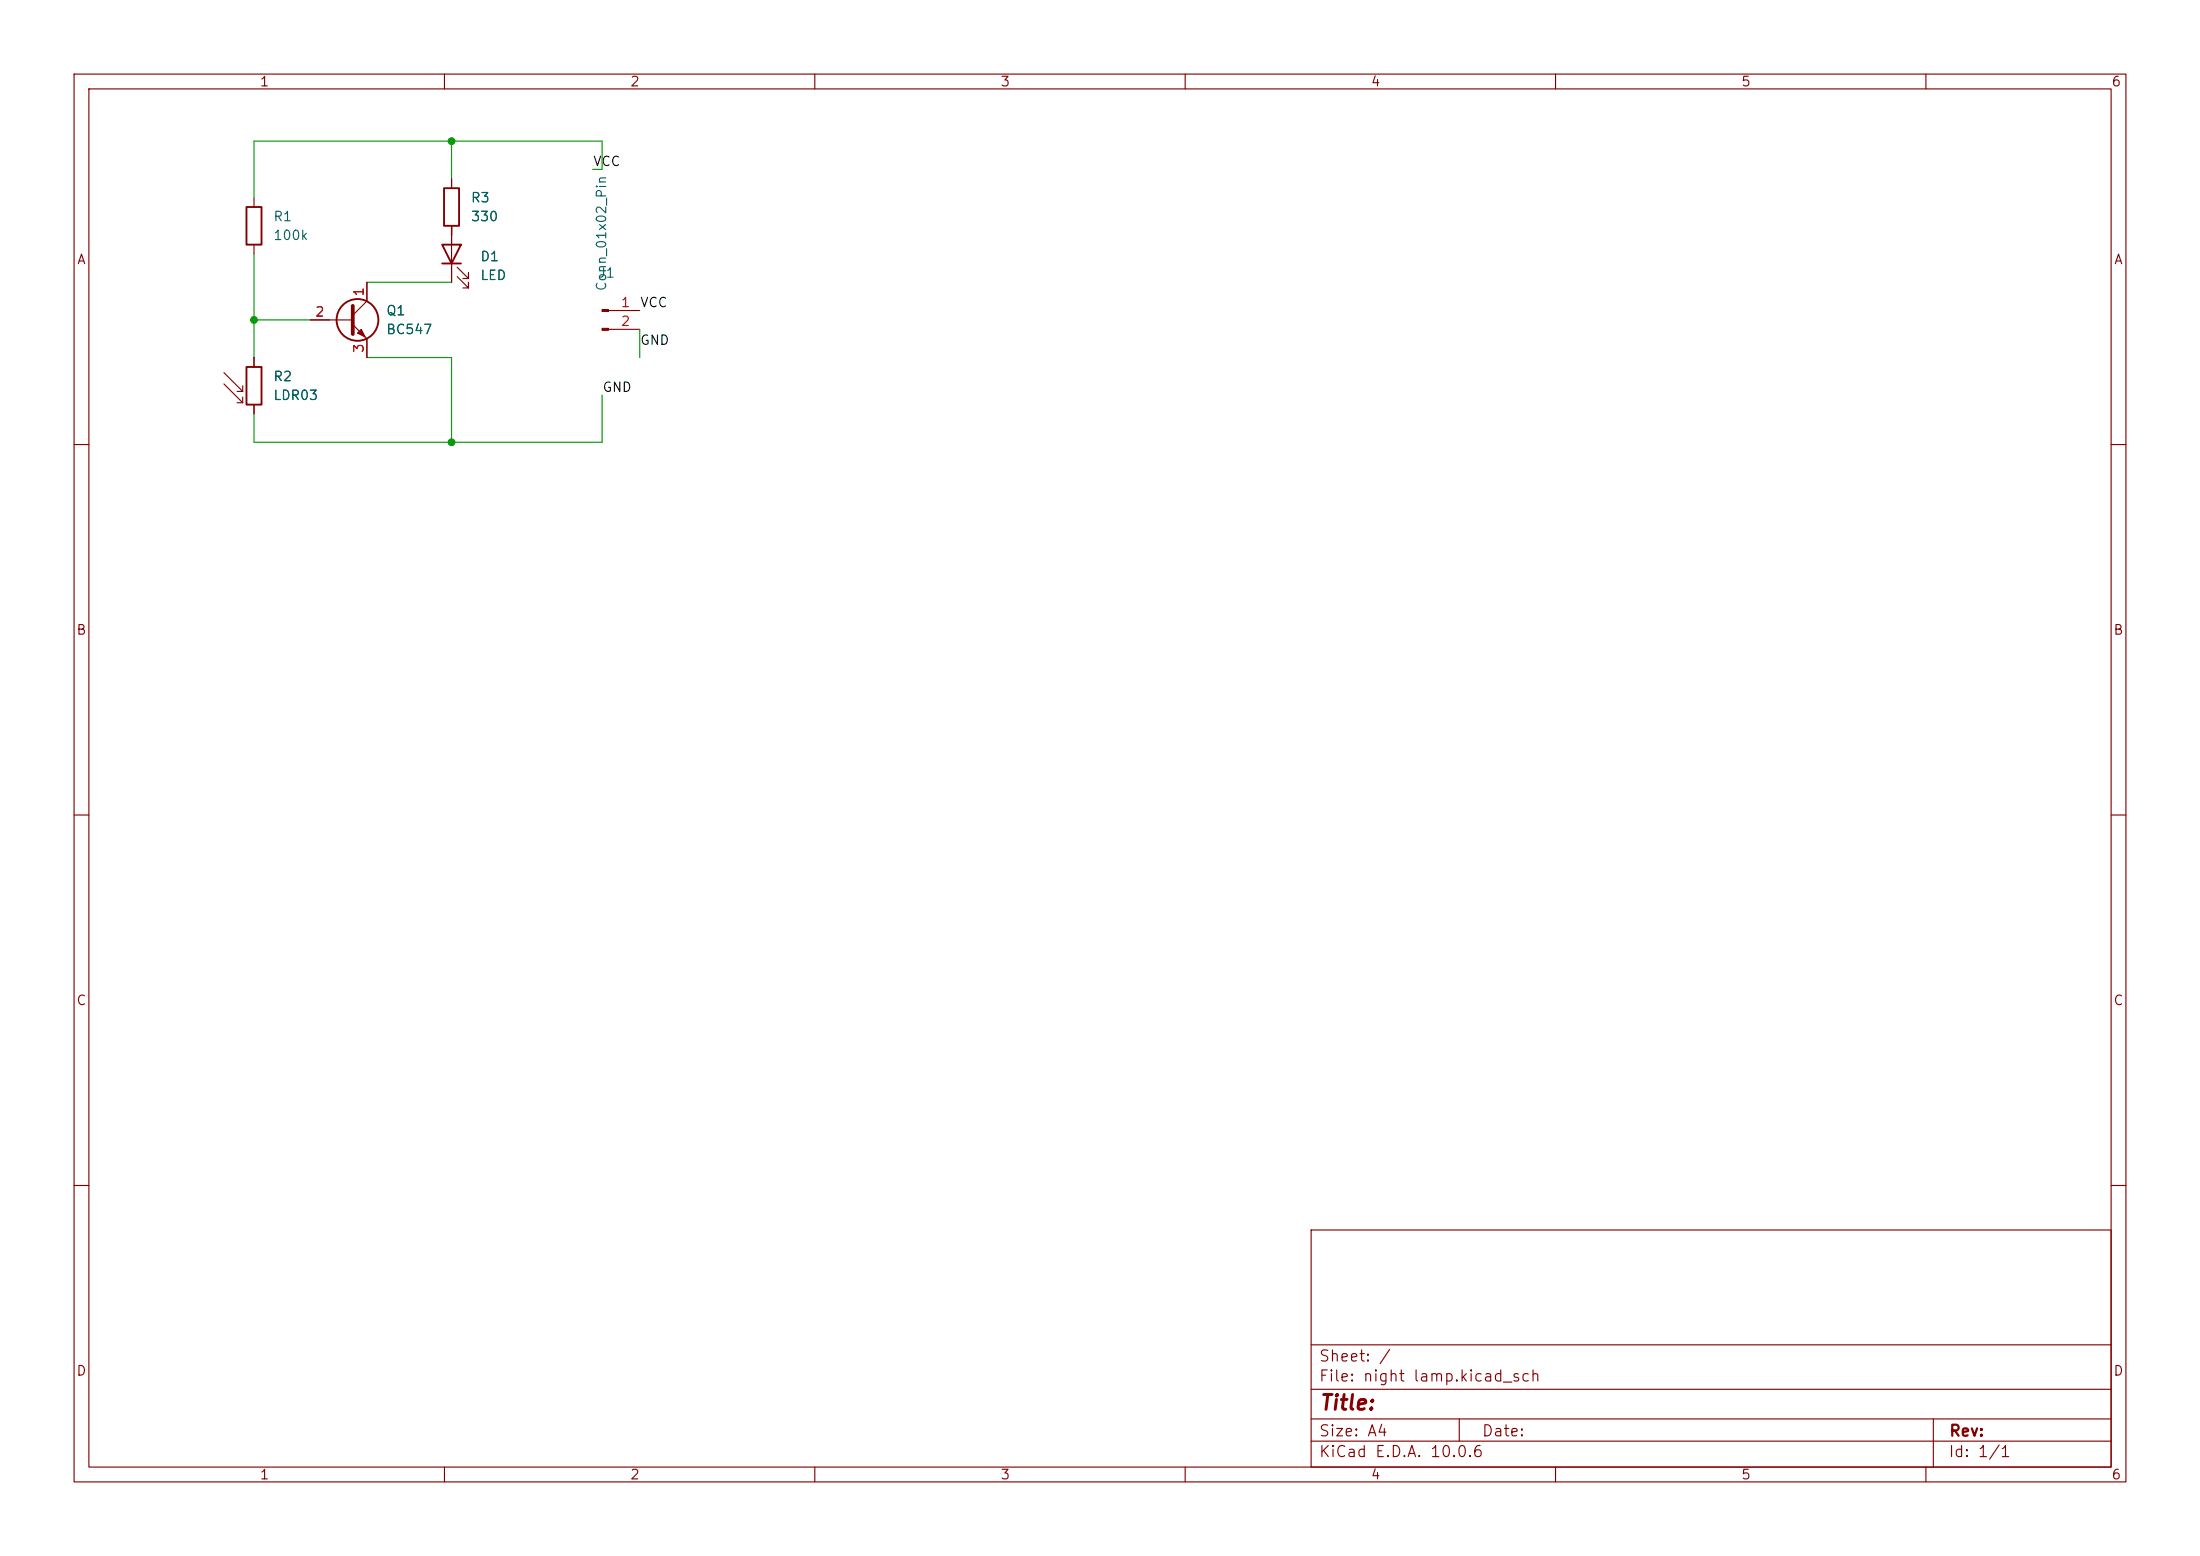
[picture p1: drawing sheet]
<svg xmlns="http://www.w3.org/2000/svg" width="297mm" height="210mm" viewBox="0 0 297 210" stroke-linecap="round" stroke-linejoin="round" font-family="sans-serif">
<g fill="none" stroke="#840000" stroke-width=".15">
<path d="M10 10h277v190h-277zM12 12h273v186h-273zM60 10v2M110 10v2M160 10v2M210 10v2M260 10v2M34.3 26.7v1.2M34.3 33v1.3M49.5 38.1v2.5l-1.9 1.9M61 24.1v1.3M61 30.5v7.6"/>
<path d="M61.7 37.3l1.5 1.6v-.8v.8h-.7M61.7 36.1l1.5 1.5v-.8v.8h-.7M30.2 50.3l2.6 2.5M30.2 51.8l2.6 2.6M32 52.8h.8M32 54.4h.8M32.8 52.1v.7M32.8 53.6v.8M34.3 48.3v1.2M34.3 54.6v1.3M41.9 43.2h5.7M47.6 43.8l1.9 1.9v2.6"/>
<path d="M82.1 41.9h4.3M82.1 44.5h4.3M10 60h2M285 60h2M10 110h2M285 110h2M10 160h2M177 166h108v32h-108zM285 160h2M60 198v2M110 198v2M160 198v2"/>
<path d="M177 194.5h108M177 191.5h108M177 187.5h108M177 181.5h108M197 191.5v3M210 198v2M260 198v2M261 191.5v6.5"/>
</g>
<path d="M47.6 41.3v3.8" fill="none" stroke="#840000" stroke-width=".51"/>
<g fill="none" stroke="#840000" stroke-width=".25">
<path d="M33.3 27.9h2v5.1h-2zM59.7 33h2.5l-1.2 2.6zM59.7 35.6h2.5M59.9 25.4h2.1v5.1h-2.1zM33.3 49.5h2v5.1h-2z"/>
<circle cx="48.3" cy="43.2" r="2.82"/>
</g>
<g fill="#840000" stroke="#840000" stroke-width=".15">
<path d="M48.8 44.5l.5 1-1-.5z"/>
<path d="M81.3 41.8h.8v.2h-.8z"/>
<path d="M81.3 44.3h.8v.3h-.8z"/>
</g>
<path d="M61 19.1v5M34.3 34.3v14M49.5 38.1h11.5M61 30.5v1.3M80 22.9h1.3v-3.8h-47v7.6M34.3 43.2h7.6M49.5 48.3h11.5v11.4M81.3 53.3v6.4h-47v-3.8M86.4 44.5v3.8" fill="none" stroke="#009600" stroke-width=".15"/>
<g fill="#009600" stroke="#009600" stroke-width=".14">
<circle cx="61" cy="59.7" r=".46"/>
<circle cx="34.3" cy="43.2" r=".46"/>
<circle cx="61" cy="19.1" r=".46"/>
</g>
<text font-size="2" fill="#840000" x="178" y="190.8">Title:</text>
<g font-size="1.5" fill="#840000">
<text x="178" y="184.1">Sheet: /</text>
<text x="178" y="186.8">File: night lamp.kicad_sch</text>
<text x="178" y="197">KiCad E.D.A. 10.0.6</text>
<text x="178" y="194.2">Size: A4</text>
<text x="200" y="194.2">Date:</text>
<text x="263" y="197">Id: 1/1</text>
<text x="263" y="194.2">Rev:</text>
</g>
<g font-size="1.3" fill="#840000">
<text x="35" y="12">1</text>
<text x="85" y="12">2</text>
<text x="135" y="12">3</text>
<text x="185" y="12">4</text>
<text x="235" y="12">5</text>
<text x="285" y="12">6</text>
<text x="10.3" y="36">A</text>
<text x="285.3" y="36">A</text>
<text x="10.2" y="86">B</text>
<text x="285.2" y="86">B</text>
<text x="10.2" y="136">C</text>
<text x="285.2" y="136">C</text>
<text x="10.2" y="186">D</text>
<text x="285.2" y="186">D</text>
<text x="35" y="200">1</text>
<text x="85" y="200">2</text>
<text x="135" y="200">3</text>
<text x="185" y="200">4</text>
<text x="235" y="200">5</text>
<text x="285" y="200">6</text>
</g>
<g font-size="1.3" fill="#0f0f0f">
<text x="80" y="22.7">VCC</text>
<text x="86.3" y="41.8">VCC</text>
<text x="86.3" y="46.9">GND</text>
<text x="81.3" y="53.2">GND</text>
</g>
<g font-size="1.3" fill="#006464">
<text x="63.5" y="27.6">R3</text>
<text x="36.8" y="30.2">R1</text>
<text x="36.8" y="32.7">100k</text>
<text x="63.5" y="30.2">330</text>
<text x="64.8" y="35.6">D1</text>
<text x="64.8" y="38.1">LED</text>
<text x="80.7" y="37.8">J1</text>
<text x="82.2" y="39.4" transform="rotate(-90 82.2 39.4)">Conn_01x02_Pin</text>
<text x="52.1" y="42.9">Q1</text>
<text x="52.1" y="45.4">BC547</text>
<text x="36.8" y="51.8">R2</text>
<text x="36.8" y="54.3">LDR03</text>
</g>
<g font-size="1.3" fill="#a90000">
<text x="49.4" y="40.1" transform="rotate(-90 49.4 40.1)">1</text>
<text x="83.7" y="41.8">1</text>
<text x="42.4" y="43">2</text>
<text x="49.4" y="47.7" transform="rotate(-90 49.4 47.7)">3</text>
<text x="83.7" y="44.3">2</text>
</g>
</svg>
